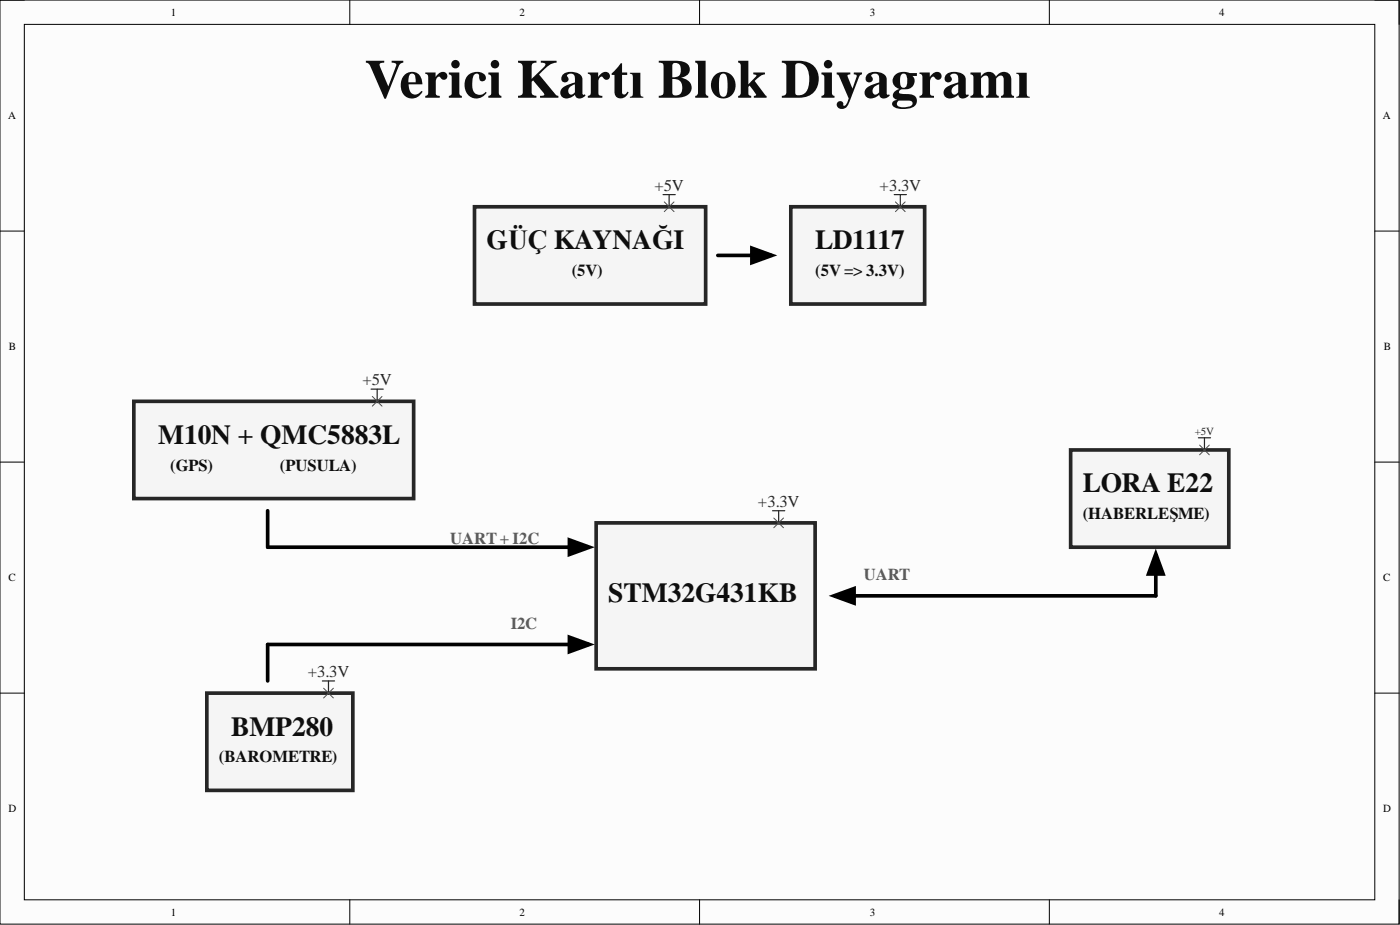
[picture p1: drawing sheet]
<svg xmlns="http://www.w3.org/2000/svg" width="292mm" height="193mm" viewBox="0 0 292 193" stroke-linecap="round" stroke-linejoin="round" font-family="sans-serif">
<path d="M0 0h291.9v192.8h-291.9z" fill-rule="evenodd" fill="#fcfcfc"/>
<path d="M0 0h291.9v192.8h-291.9z" fill="none" stroke="#000" stroke-width=".21"/>
<path d="M5.1 5.1h281.7v182.6h-281.7z" fill-rule="evenodd" fill="#fcfcfc"/>
<g fill="none" stroke="#000" stroke-width=".21">
<path d="M0 0h5.1M5.1 5.1h281.7v182.6h-281.7zM73 0v5.1M146 0v5.1M218.9 0v5.1M286.8 0h5.1v5.1M0 48.2h5.1M286.8 48.2h5.1M0 96.4h5.1M286.8 96.4h5.1M0 144.6h5.1M286.8 144.6h5.1"/>
<path d="M73 187.7v5.1M146 187.7v5.1M218.9 187.7v5.1M291.9 187.7v5.1"/>
</g>
<path d="M124.4 109.1h45.7v30.4h-45.7z" fill-rule="evenodd" fill="#f5f5f5"/>
<path d="M124.4 109.1h45.7v30.4h-45.7z" fill="none" stroke="#262626" stroke-width=".76"/>
<path d="M27.9 83.7h58.4v20.3h-58.4z" fill-rule="evenodd" fill="#f5f5f5"/>
<path d="M27.9 83.7h58.4v20.3h-58.4z" fill="none" stroke="#262626" stroke-width=".76"/>
<path d="M55.8 106.5v7.7h66M118.8 112.6l4.2 1.6-4.2 1.5z" fill="none" stroke="#000" stroke-width=".76"/>
<path d="M118.8 112.6l4.2 1.6-4.2 1.5z" fill="#000"/>
<path d="M43.2 144.6h30.4v20.3h-30.4z" fill-rule="evenodd" fill="#f5f5f5"/>
<path d="M43.2 144.6h30.4v20.3h-30.4z" fill="none" stroke="#262626" stroke-width=".76"/>
<path d="M118.8 132.9l4.2 1.5-4.2 1.6zM121.8 134.4h-66v7.7" fill="none" stroke="#000" stroke-width=".76"/>
<path d="M118.8 132.9l4.2 1.5-4.2 1.6z" fill="#000"/>
<path d="M223.4 93.9h33v20.3h-33z" fill-rule="evenodd" fill="#f5f5f5"/>
<path d="M223.4 93.9h33v20.3h-33z" fill="none" stroke="#262626" stroke-width=".76"/>
<path d="M241.1 115.6l1.6 4.1h-3.1zM241.1 116.7v7.6h-65.9M174 124.3l4.2-1.5v3z" fill="none" stroke="#000" stroke-width=".76"/>
<path d="M241.1 115.6l1.6 4.1h-3.1zM174 124.3l4.2-1.5v3z" fill="#000"/>
<path d="M77.4 81.2h2.6M78.7 81.2v2.5M250 91.3h2.6M251.3 91.3v2.6M161.2 106.5h2.5M162.5 106.5v2.6M67.3 142.1h2.5M68.5 142.1v2.5" fill="none" stroke="#262626" stroke-width=".25"/>
<path d="M165 43.1h27.9v20.3h-27.9z" fill-rule="evenodd" fill="#f5f5f5"/>
<path d="M165 43.1h27.9v20.3h-27.9z" fill="none" stroke="#262626" stroke-width=".76"/>
<path d="M186.6 40.6h2.5M187.8 40.6v2.5" fill="none" stroke="#262626" stroke-width=".25"/>
<path d="M99 43.1h48.2v20.3h-48.2z" fill-rule="evenodd" fill="#f5f5f5"/>
<path d="M99 43.1h48.2v20.3h-48.2z" fill="none" stroke="#262626" stroke-width=".76"/>
<path d="M138.3 40.6h2.6M139.6 40.6v2.5" fill="none" stroke="#262626" stroke-width=".25"/>
<path d="M149.8 53.3h10.1M156.9 51.8l4.2 1.5-4.2 1.5z" fill="none" stroke="#000" stroke-width=".76"/>
<path d="M156.9 51.8l4.2 1.5-4.2 1.5z" fill="#000"/>
<path d="M138.6 42.1l2 2M140.6 42.1l-2 2M186.8 42.1l2.1 2M188.9 42.1l-2.1 2M77.7 82.7l2 2M79.7 82.7l-2 2M250.3 92.8l2 2.1M252.3 92.8l-2 2.1M161.4 108.1l2.1 2M163.5 108.1l-2.1 2M67.5 143.6l2.1 2M69.6 143.6l-2.1 2" fill="none" stroke="#4c4c4c" stroke-width=".21"/>
<text font-size="11.4" fill="#0e0e0e" x="76.2" y="20.4">Verici Kartı Blok Diyagramı</text>
<g font-size="5.7" fill="#0e0e0e">
<text x="101.5" y="52">GÜÇ KAYNAĞI</text>
<text x="170.1" y="52">LD1117</text>
<text x="33" y="92.6">M10N + QMC5883L</text>
<text x="225.9" y="102.7">LORA E22</text>
<text x="126.9" y="125.6">STM32G431KB</text>
<text x="48.2" y="153.5">BMP280</text>
</g>
<g font-size="3.5" fill="#262626">
<text x="136.6" y="39.8">+5V</text>
<text x="183.5" y="39.8">+3.3V</text>
<text x="75.6" y="80.4">+5V</text>
<text x="158.1" y="105.8">+3.3V</text>
<text x="64.2" y="141.3">+3.3V</text>
</g>
<g font-size="3.5" fill="#0e0e0e">
<text x="119.3" y="57.6">(5V)</text>
<text x="170.1" y="57.6">(5V =&gt; 3.3V)</text>
<text x="35.5" y="98.2">(GPS)</text>
<text x="58.4" y="98.2">(PUSULA)</text>
<text x="225.9" y="108.3">(HABERLEŞME)</text>
<text x="45.7" y="159.1">(BAROMETRE)</text>
</g>
<g font-size="3.5" fill="#5a5a5a">
<text x="93.9" y="113.4">UART+ I2C</text>
<text x="180.2" y="121">UART</text>
<text x="106.6" y="131.2">I2C</text>
</g>
<g font-size="2.3">
<text x="35.6" y="3.3">1</text>
<text x="108.4" y="3.3">2</text>
<text x="181.5" y="3.3">3</text>
<text x="254.3" y="3.3">4</text>
<text x="1.7" y="24.9">A</text>
<text x="288.5" y="24.9">A</text>
<text x="1.9" y="73.1">B</text>
<text x="288.7" y="73.1">B</text>
<text x="1.8" y="121.3">C</text>
<text x="288.6" y="121.3">C</text>
<text x="1.8" y="169.5">D</text>
<text x="288.6" y="169.5">D</text>
<text x="35.6" y="191">1</text>
<text x="108.4" y="191">2</text>
<text x="181.5" y="191">3</text>
<text x="254.3" y="191">4</text>
</g>
<text font-size="2.3" fill="#262626" x="249.3" y="90.8">+5V</text>
</svg>
